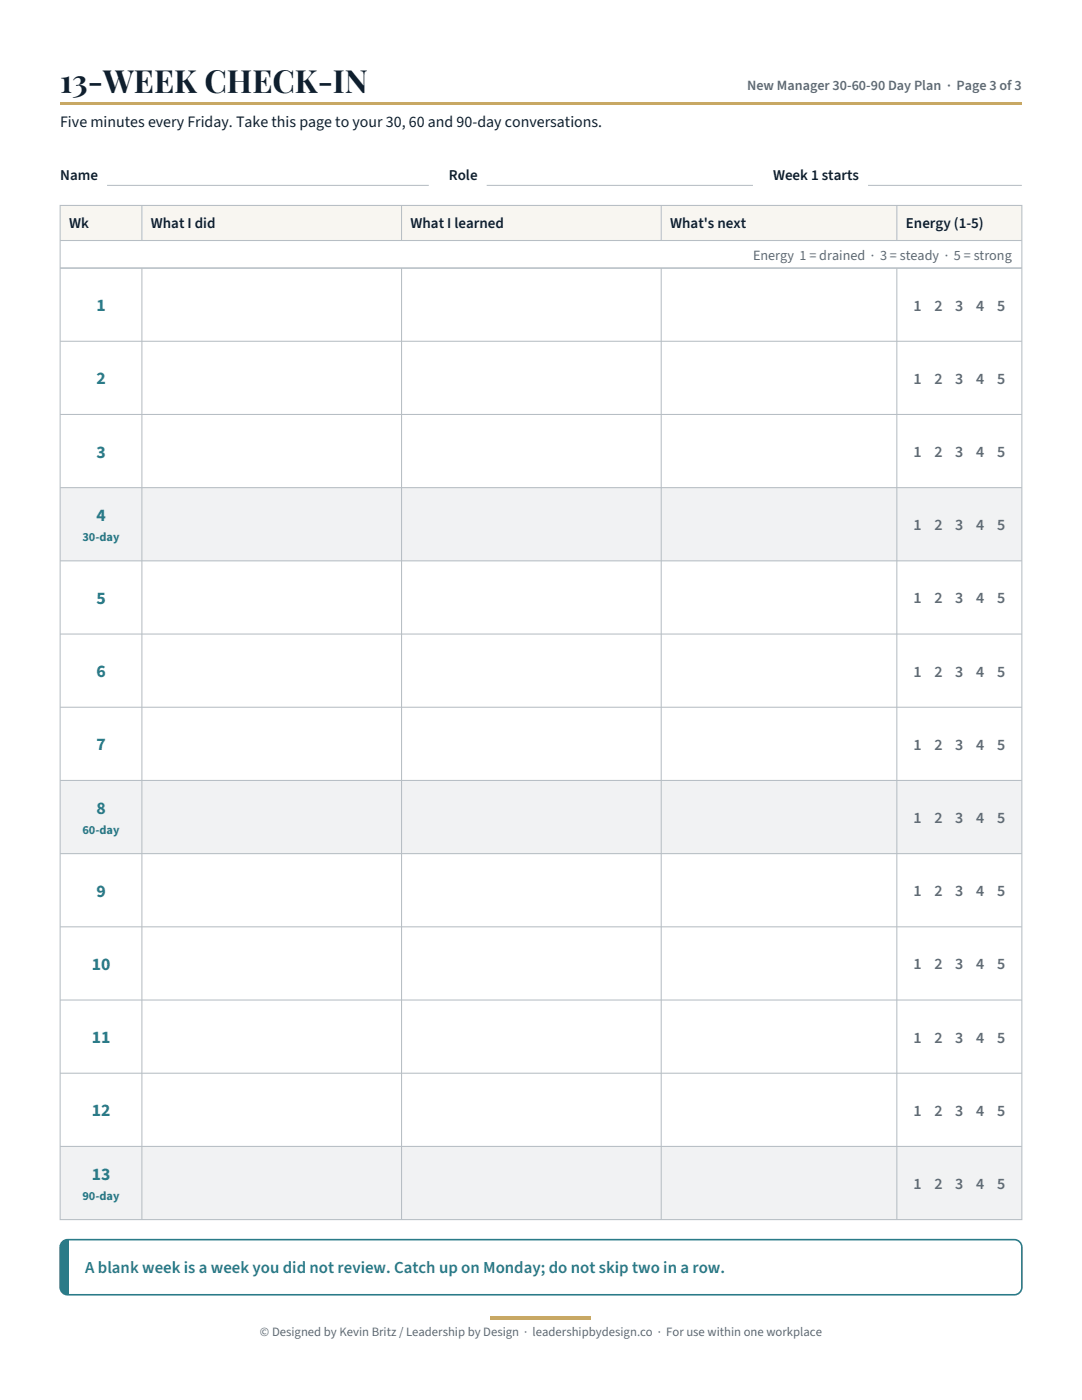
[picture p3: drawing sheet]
<svg xmlns="http://www.w3.org/2000/svg" width="216mm" height="279mm" viewBox="0 0 216 279" stroke-linecap="round" stroke-linejoin="round" font-family="sans-serif">
<path d="M12 20.5h191.9v.5h-191.9z" fill-rule="evenodd" fill="#c8a864"/>
<path d="M21.4 37h64.2M97.1 37h53.1M173.2 37h30.7" fill="none" stroke="#b7bec4" stroke-width=".21"/>
<path d="M12 41h191.9v7h-191.9z" fill-rule="evenodd" fill="#f8f6f1"/>
<g fill="#f1f2f3">
<path d="M12 97.3h191.9v14.6h-191.9z" fill-rule="evenodd"/>
<path d="M12 155.8h191.9v14.6h-191.9z" fill-rule="evenodd"/>
<path d="M12 228.8h191.9v14.6h-191.9z" fill-rule="evenodd"/>
</g>
<g fill="none" stroke="#b7bec4" stroke-width=".21">
<path d="M12 41h191.9v202.4h-191.9zM12 48h191.9M12 53.5h191.9M28.3 41v7M28.3 53.5v189.9M80.1 41v7M80.1 53.5v189.9M131.9 41v7M131.9 53.5v189.9M179 41v7M179 53.5v189.9M12 68.1h191.9"/>
<path d="M12 82.7h191.9M12 97.3h191.9M12 111.9h191.9M12 126.5h191.9M12 141.1h191.9M12 155.8h191.9M12 170.4h191.9M12 185h191.9M12 199.6h191.9M12 214.2h191.9M12 228.8h191.9"/>
</g>
<path d="M12.3 248l.7-.5 .5-.1h188.9a1.5 1.5 0 0 1 1.5 1.5v8a1.5 1.5 0 0 1-1.5 1.5h-188.9a1.5 1.5 0 0 1-1.5-1.5v-8z" fill="none" stroke="#2a7b88" stroke-width=".32"/>
<path d="M12 247.4h1.6v11h-1.6z" fill-rule="evenodd" fill="#2a7b88"/>
<path d="M97.9 262.8h20v.6h-20z" fill-rule="evenodd" fill="#c8a864"/>
<text font-size="6.3" fill="#0f1f2e" x="12" y="18.6">13-WEEK CHECK-IN</text>
<g font-size="3.5" fill="#2a7b88">
<text x="19.2" y="62.1">1</text>
<text x="19.2" y="76.7">2</text>
<text x="19.2" y="91.3">3</text>
<text x="19.2" y="104">4</text>
<text x="19.2" y="120.5">5</text>
<text x="19.2" y="135.1">6</text>
<text x="19.2" y="149.8">7</text>
<text x="19.2" y="162.5">8</text>
<text x="19.2" y="179">9</text>
<text x="18.3" y="193.6">10</text>
<text x="18.3" y="208.2">11</text>
<text x="18.3" y="222.8">12</text>
<text x="18.3" y="235.5">13</text>
</g>
<text font-size="3.4" fill="#2a7b88" x="17" y="254.1">A blank week is a week you did not review. Catch up on Monday; do not skip two in a row.</text>
<text font-size="3.2" fill="#0f1f2e" x="12" y="25.4">Five minutes every Friday. Take this page to your 30, 60 and 90-day conversations.</text>
<g font-size="3.2" fill="#5f6a73">
<text x="182.3" y="62">1</text>
<text x="186.4" y="62">2</text>
<text x="190.6" y="62">3</text>
<text x="194.8" y="62">4</text>
<text x="198.9" y="62">5</text>
<text x="182.3" y="76.6">1</text>
<text x="186.4" y="76.6">2</text>
<text x="190.6" y="76.6">3</text>
<text x="194.8" y="76.6">4</text>
<text x="198.9" y="76.6">5</text>
<text x="182.3" y="91.2">1</text>
<text x="186.4" y="91.2">2</text>
<text x="190.6" y="91.2">3</text>
<text x="194.8" y="91.2">4</text>
<text x="198.9" y="91.2">5</text>
<text x="182.3" y="105.8">1</text>
<text x="186.4" y="105.8">2</text>
<text x="190.6" y="105.8">3</text>
<text x="194.8" y="105.8">4</text>
<text x="198.9" y="105.8">5</text>
<text x="182.3" y="120.4">1</text>
<text x="186.4" y="120.4">2</text>
<text x="190.6" y="120.4">3</text>
<text x="194.8" y="120.4">4</text>
<text x="198.9" y="120.4">5</text>
<text x="182.3" y="135">1</text>
<text x="186.4" y="135">2</text>
<text x="190.6" y="135">3</text>
<text x="194.8" y="135">4</text>
<text x="198.9" y="135">5</text>
<text x="182.3" y="149.6">1</text>
<text x="186.4" y="149.6">2</text>
<text x="190.6" y="149.6">3</text>
<text x="194.8" y="149.6">4</text>
<text x="198.9" y="149.6">5</text>
<text x="182.3" y="164.3">1</text>
<text x="186.4" y="164.3">2</text>
<text x="190.6" y="164.3">3</text>
<text x="194.8" y="164.3">4</text>
<text x="198.9" y="164.3">5</text>
<text x="182.3" y="178.9">1</text>
<text x="186.4" y="178.9">2</text>
<text x="190.6" y="178.9">3</text>
<text x="194.8" y="178.9">4</text>
<text x="198.9" y="178.9">5</text>
<text x="182.3" y="193.5">1</text>
<text x="186.4" y="193.5">2</text>
<text x="190.6" y="193.5">3</text>
<text x="194.8" y="193.5">4</text>
<text x="198.9" y="193.5">5</text>
<text x="182.3" y="208.1">1</text>
<text x="186.4" y="208.1">2</text>
<text x="190.6" y="208.1">3</text>
<text x="194.8" y="208.1">4</text>
<text x="198.9" y="208.1">5</text>
<text x="182.3" y="222.7">1</text>
<text x="186.4" y="222.7">2</text>
<text x="190.6" y="222.7">3</text>
<text x="194.8" y="222.7">4</text>
<text x="198.9" y="222.7">5</text>
<text x="182.3" y="237.3">1</text>
<text x="186.4" y="237.3">2</text>
<text x="190.6" y="237.3">3</text>
<text x="194.8" y="237.3">4</text>
<text x="198.9" y="237.3">5</text>
</g>
<g font-size="3" fill="#0f1f2e">
<text x="12" y="36">Name</text>
<text x="89.6" y="36">Role</text>
<text x="154.2" y="36">Week 1 starts</text>
<text x="13.8" y="45.6">Wk</text>
<text x="30.1" y="45.6">What I did</text>
<text x="81.9" y="45.6">What I learned</text>
<text x="133.7" y="45.6">What's next</text>
<text x="180.8" y="45.6">Energy (1-5)</text>
</g>
<g font-size="2.8" fill="#5f6a73">
<text x="149.1" y="18">New Manager 30-60-90 Day Plan · Page 3 of 3</text>
<text x="150.3" y="51.8">Energy 1 = drained · 3 = steady · 5 = strong</text>
</g>
<g font-size="2.5" fill="#2a7b88">
<text x="16.4" y="108">30-day</text>
<text x="16.4" y="166.5">60-day</text>
<text x="16.4" y="239.5">90-day</text>
</g>
<text font-size="2.5" fill="#5f6a73" x="51.9" y="266.6">© Designed by Kevin Britz / Leadership by Design · leadershipbydesign.co · For use within one workplace</text>
</svg>
